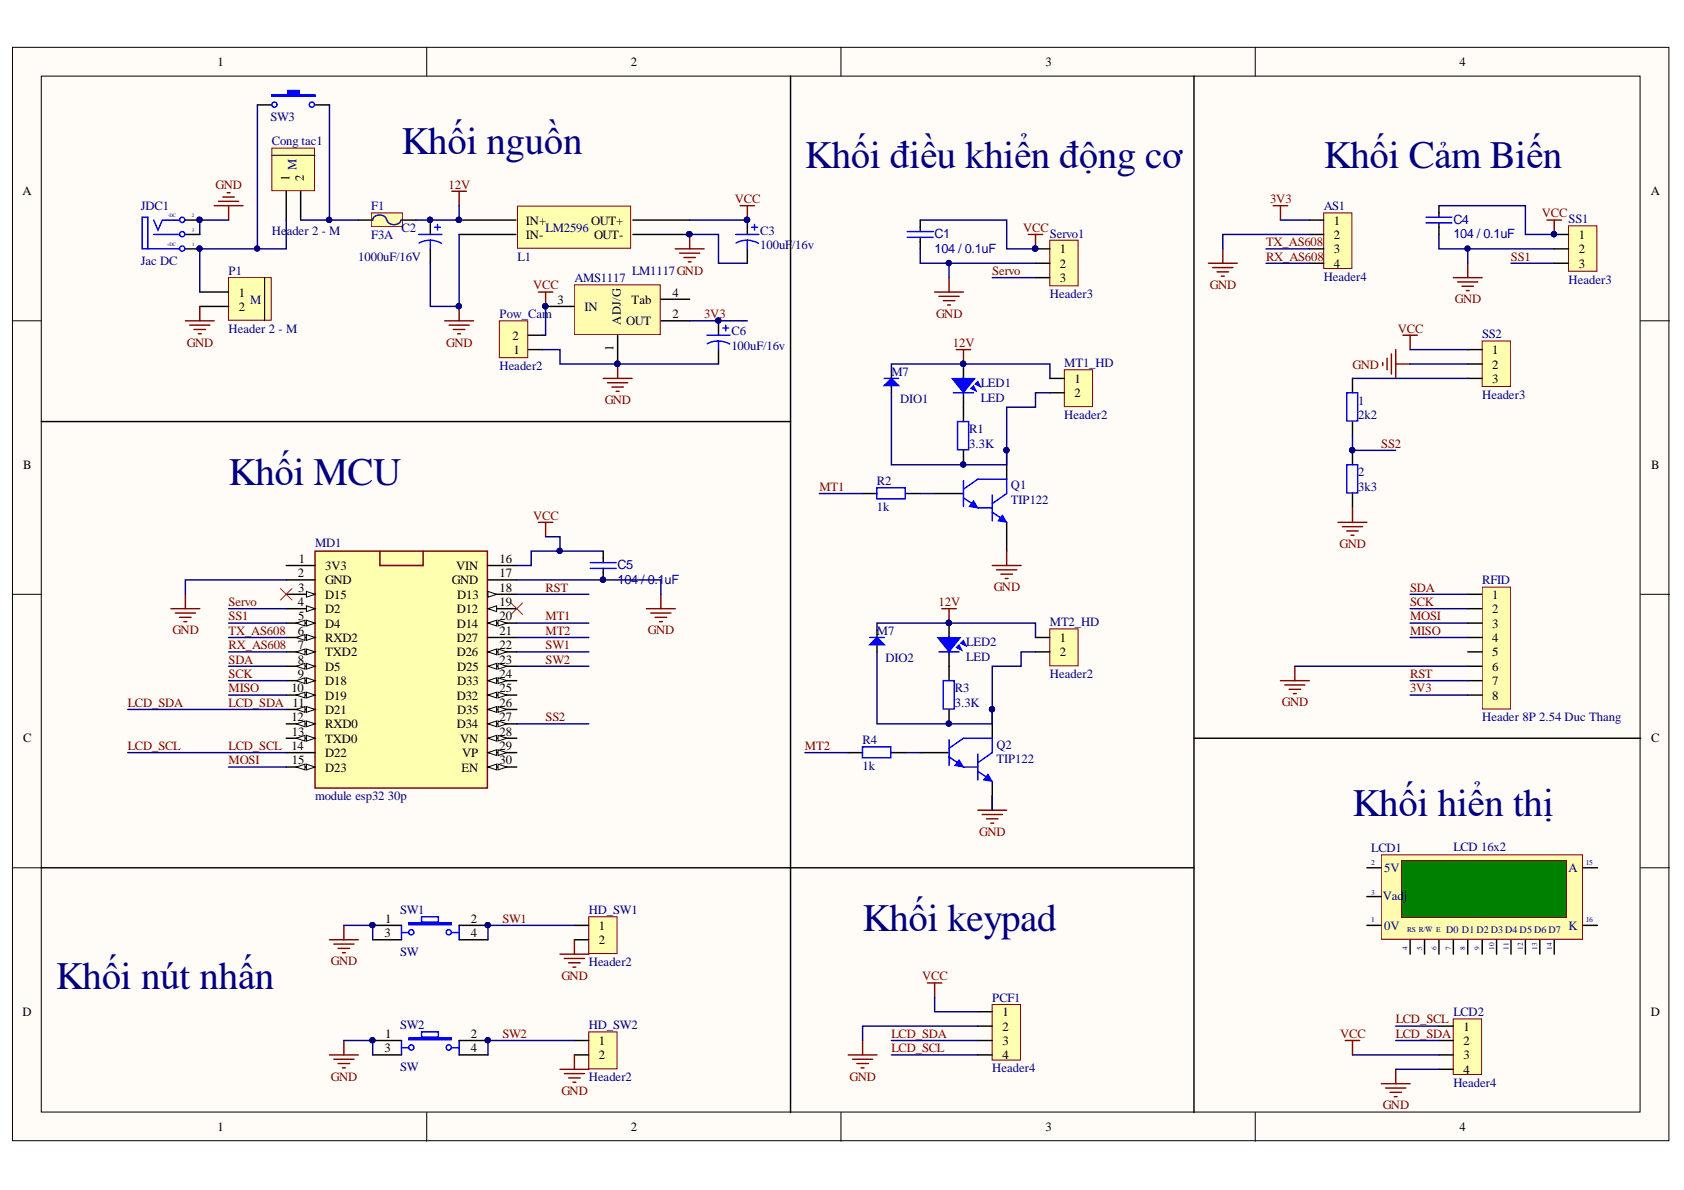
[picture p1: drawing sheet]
# Altium schematic sheet AutoDoor_App.SchDoc
size A4

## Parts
1  2k2  [DIEN TRO 0805]
2  3k3  [DIEN TRO 0805]
AMS1117  LM1117  [SOT223-4N]
AS1  Header4  [Header4]
C1  value 104 / 0.1uF  [CAP_0805]  (hidden comment: approved sub OK)
C2  1000uF/16V  [C10mm]
C3  100uF/16v  [C5mm]
C4  value 104 / 0.1uF  [CAP_0805]  (hidden comment: approved sub OK)
C5  value 104 / 0.1uF  [CAP_0805]  (hidden comment: approved sub OK)
C6  100uF/16v  [C5mm]
Cong_tac1  Header 2 - M  [Medium - Header 2]
DIO1  M7  [DIO-SMD-106]
DIO2  M7  [DIO-SMD-106]
F1  F3A  [Fuse]
HD_SW1  Header2  [Header2]
HD_SW2  Header2  [Header2]
JDC1  Jac DC  [DC-IN]
L1  BUCK_LM2596  [BUCK_LM2596]  (value not drawn)
LCD1  LCD 16x2  [LCD16X2N]
LCD2  Header4  [XH2.54M-4]
LED1  LED  [LED-5 GRe]
LED2  LED  [LED-5 GRe]
MD1  module esp32 30p  [module esp32 30 pin]
MT1_HD  Header2  [Header2]
MT2_HD  Header2  [Header2]
P1  Header 2 - M  [Medium - Header 2]
PCF1  Header4  [XH2.54M-4]
Pow_Cam  Header2  [Header2]
Q1  TIP122  [QTO-220]
Q2  TIP122  [QTO-220]
R1  3.3K  [DIEN TRO 0805]
R2  1k  [DIEN TRO 0805]
R3  3.3K  [DIEN TRO 0805]
R4  1k  [DIEN TRO 0805]
RFID  Header 8P 2.54 Duc Thang  [XH2.54M-8]
Servo1  Header3  [Header3]
SS1  Header3  [Header3]
SS2  Header3  [Header3]
SW1  SW  [SW4]
SW2  SW  [SW4]
SW3  KCD01-11_SWITCH  [KCD01-11]  (value not drawn)

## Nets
3V3: AMS1117.2(OUT) AS1.1 C6.1 RFID.8
12V: C2.1 DIO1.2(K) DIO2.2(K) F1.2 L1.1(IN+) LED1.1 LED2.1 MT1_HD.1 MT2_HD.1
GND: 2.2 AMS1117.1(ADJ/G) AS1.2 C1.1 C2.2 C3.2 C4.1 C5.1 C6.2 HD_SW1.2 HD_SW2.2 JDC1.2(TN) JDC1.3(S) L1.2(IN-) L1.3(OUT-) LCD2.4 MD1.2(GND) MD1.17(GND) P1.2 PCF1.2 Pow_Cam.1 Q1.3(E) Q2.3(E) RFID.6 Servo1.2 SS1.2 SS2.2 SW1.1 SW1.3 SW2.1 SW2.3
VCC: AMS1117.3(IN) C1.2 C3.1 C4.2 C5.2 L1.4(OUT+) LCD2.3 MD1.16(VIN) PCF1.1 Pow_Cam.2 Servo1.1 SS1.1 SS2.1
LCD_SCL: LCD2.1 MD1.14(D22) PCF1.4  [also labelled PCF8574_SCL]
LCD_SDA: LCD2.2 MD1.11(D21) PCF1.3  [also labelled PCF8574_SDA]
MISO: MD1.10(D19) RFID.4
MOSI: MD1.15(D23) RFID.3
MT1: MD1.20(D14) R2.2
MT2: MD1.21(D27) R4.2
RST: MD1.18(D13) RFID.7
RX_AS608: AS1.4 MD1.7(TXD2)
SCK: MD1.9(D18) RFID.2
SDA: MD1.8(D5) RFID.1
Servo: MD1.4(D2) Servo1.3
SS1: MD1.5(D4) SS1.3
SS2: 1.2 2.1 MD1.27(D34)
SW1: HD_SW1.1 MD1.22(D26) SW1.2 SW1.4
SW2: HD_SW2.1 MD1.23(D25) SW2.2 SW2.4
TX_AS608: AS1.3 MD1.6(RXD2)
Net1_1: 1.1 SS2.3
NetCong_tac1_1: Cong_tac1.1 JDC1.1(T) P1.1 SW3.1
NetCong_tac1_2: Cong_tac1.2 F1.1 SW3.2
NetDIO1_1: DIO1.1(A) MT1_HD.2 Q1.2(C) R1.2
NetDIO2_1: DIO2.1(A) MT2_HD.2 Q2.2(C) R3.2
NetLED1_2: LED1.2 R1.1
NetLED2_2: LED2.2 R3.1
NetQ1_1: Q1.1(B) R2.1
NetQ2_1: Q2.1(B) R4.1

Not connected (* = marked no-connect by the designer): AMS1117 4(Tab); LCD1 1(GND) 2(VDD) 3(VAdj) 4(RS) 5(R/~{W}) 6(~{EN}) 7(D0) 8(D1) 9(D2) 10(D3) 11(D4) 12(D5) 13(D6) 14(D7) 15(A) 16(K); MD1 1(3V3) 3(D15)* 12(RXD0) 13(TXD0) 19(D12)* 24(D33) 25(D32) 26(D35) 28(VN) 29(VP) 30(EN); RFID 5

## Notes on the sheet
- Khối nguồn
- Khối điều khiển động cơ
- Khối Cảm Biến
- Khối MCU
- (near LCD1) Khối hiển thị
- Khối keypad
- Khối nút nhấn
